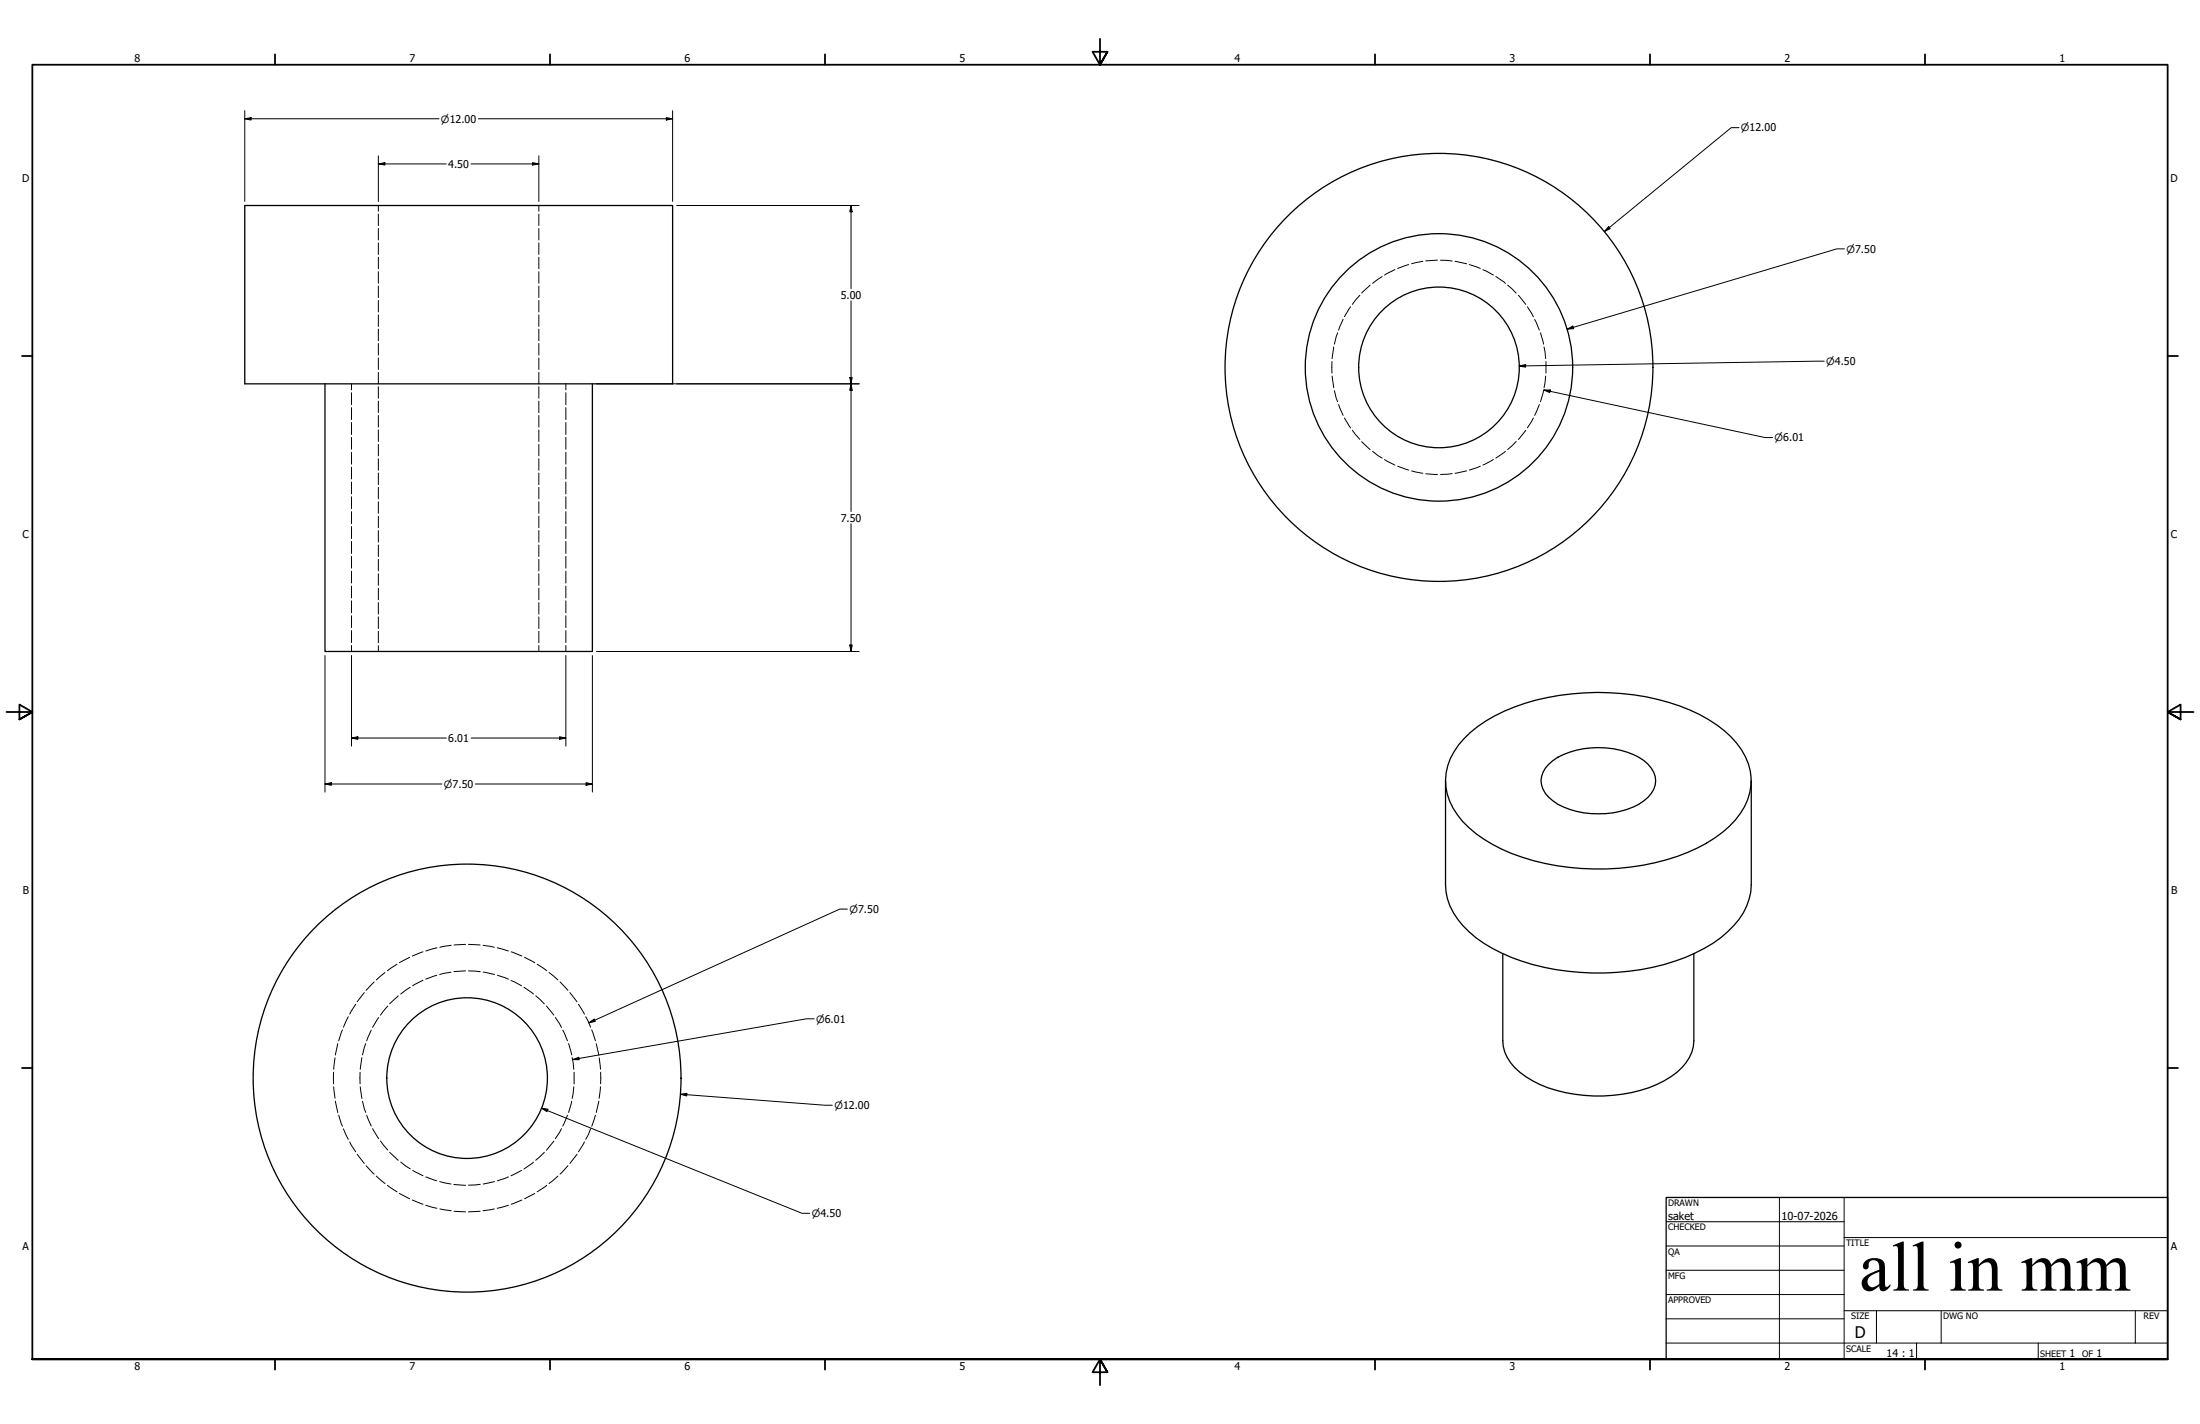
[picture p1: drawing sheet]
<svg xmlns="http://www.w3.org/2000/svg" width="864mm" height="559mm" viewBox="0 0 864 559" stroke-linecap="round" stroke-linejoin="round" font-family="sans-serif">
<!-- layer: Hidden (ANSI) -->
<g fill="none" stroke="#000" stroke-width=".39">
<path d="M148.5 80.6v2.3M148.5 84v4.5M148.5 89.7v4.5M148.5 95.3v4.5M211.5 80.6v2.3M211.5 84v4.5M211.5 89.7v4.5M211.5 95.3v4.5M148.5 101v4.5M148.5 106.6v4.5M148.5 112.3v4.5M148.5 117.9v4.5"/>
<path d="M211.5 101v4.5M211.5 106.6v4.5M211.5 112.3v4.5M211.5 117.9v4.5M148.5 123.6v4.5M148.5 129.2v4.5M148.5 134.8v4.5M211.5 123.6v4.5M211.5 129.2v4.5M211.5 134.8v4.5M148.5 140.5v4.5M148.5 146.1v4.5"/>
<path d="M148.5 151.8v4.5M148.5 157.4v4.5M211.5 140.5v4.5M211.5 146.1v4.5M211.5 151.8v4.5M211.5 157.4v4.5M148.5 163.1v4.5M148.5 168.7v4.5M148.5 174.4v4.5M211.5 163.1v4.5M211.5 168.7v4.5M211.5 174.4v4.5"/>
<path d="M148.5 180v4.5M148.5 185.6v4.6M148.5 191.3v4.5M148.5 196.9v4.5M211.5 180v4.5M211.5 185.6v4.6M211.5 191.3v4.5M211.5 196.9v4.5M148.5 202.6v4.5M148.5 208.2v4.5M148.5 213.9v4.5M148.5 219.5v4.5"/>
<path d="M211.5 202.6v4.5M211.5 208.2v4.5M211.5 213.9v4.5M211.5 219.5v4.5M148.5 225.2v4.5M148.5 230.8v4.5M148.5 236.5v4.5M211.5 225.2v4.5M211.5 230.8v4.5M211.5 236.5v4.5M148.5 242.1v4.5M148.5 247.7v4.5"/>
<path d="M148.5 253.4v2.3M211.5 242.1v4.5M211.5 247.7v4.5M211.5 253.4v2.3M155.8 378.4l-3.7 2.5M160.8 375.7l-4 2.1M166.1 373.5l-4.2 1.7M171.5 371.9l-4.4 1.3M177.1 371l-4.4 .7M182.8 370.6l-4.6 .2M183.9 370.6l4.6 .2M189.6 371l4.5 .7"/>
<path d="M195.2 371.9l4.4 1.3M200.7 373.5l4.2 1.7M205.9 375.7l4 2.1M210.9 378.4l3.7 2.5M136.7 399l-1.9 4.1M139.6 394.1l-2.3 3.9M143 389.5l-2.8 3.6M146.9 385.3l-3.2 3.3M151.1 381.6l-3.4 3M215.5 381.6l3.5 3M219.8 385.3l3.1 3.3M223.7 389.5l2.8 3.6"/>
<path d="M227.1 394.1l2.3 3.9M229.9 399l1.9 4.1M131.5 415.1l-.5 4.5M132.6 409.6l-1 4.4M134.4 404.2l-1.4 4.2M232.3 404.2l1.4 4.2M234.1 409.6l1 4.4M235.2 415.1l.5 4.5M130.9 420.8v4.5M131 426.5l.5 4.5M131.6 432.1l1 4.5M133 437.6l1.4 4.4"/>
<path d="M233.7 437.6l-1.4 4.4M235.1 432.1l-1 4.5M235.7 426.5l-.5 4.5M235.8 420.8v4.5M134.8 443l1.9 4.1M137.3 448.1l2.3 3.9M140.2 452.9l2.8 3.7M143.7 457.5l3.2 3.3M222.9 457.5l-3.1 3.3M226.5 452.9l-2.8 3.7M229.4 448.1l-2.3 3.9M231.8 443l-1.9 4.1"/>
<path d="M147.7 461.5l3.4 2.9M152.1 465.1l3.7 2.6M156.8 468.3l4 2.1M161.9 470.9l4.2 1.7M167.1 472.9l4.4 1.3M172.7 474.4l4.4 .7M178.2 475.3l4.6 .3M188.5 475.3l-4.6 .3M194.1 474.4l-4.5 .7M199.6 472.9l-4.4 1.3M204.9 470.9l-4.2 1.7M209.9 468.3l-4 2.1"/>
<path d="M214.6 465.1l-3.7 2.6M219 461.5l-3.5 2.9"/>
</g>
<!-- layer: Hidden Narrow (ANSI) -->
<g fill="none" stroke="#000" stroke-width=".39">
<path d="M533.8 115.9l-2.9 3.5M537.8 111.9l-3.3 3.1M542.5 108.5l-3.7 2.7M547.6 105.8l-4.1 2.1M553 103.8l-4.4 1.5M558.5 102.6l-4.4 .9M564.3 102.1l-4.6 .3M565.5 102.1l4.5 .3M571.2 102.6l4.5 .9M576.8 103.8l4.3 1.5M582.1 105.9l4.1 2M587.2 108.5l3.7 2.7"/>
<path d="M591.8 111.9l3.4 3.2M596 115.9l2.9 3.5M523.6 136.1l-.7 4.6M525.1 130.6l-1.3 4.5M527.2 125.3l-1.7 4.2M530.2 120.4l-2.5 3.9M599.6 120.4l2.3 3.9M602.4 125.3l1.9 4.2M604.7 130.6l1.2 4.5M606.1 136.1l.6 4.6M138 150.6v2.4M138 154.1v4.7"/>
<path d="M138 160v4.7M222.1 150.6v2.4M222.1 154.1v4.7M222.1 160v4.7M522.9 141.9v4.5M522.9 147.6l.7 4.5M523.8 153.3l1.3 4.4M525.5 158.8l1.7 4.2M604.3 158.8l-1.9 4.2M605.9 153.3l-1.2 4.4M606.7 147.6l-.6 4.5M606.9 141.9v4.5"/>
<path d="M138 165.8v4.7M138 171.6v4.7M138 177.5v4.6M222.1 165.8v4.7M222.1 171.6v4.7M222.1 177.5v4.6M527.7 164l2.5 4M530.9 168.8l2.9 3.6M534.5 173.3l3.3 3.1M538.8 177.1l3.7 2.7M590.9 177.1l-3.7 2.7M595.2 173.2l-3.4 3.2"/>
<path d="M598.9 168.9l-2.9 3.6M601.9 164l-2.3 3.9M138 183.3v4.7M138 189.2v4.6M138 194.9v4.7M222.1 183.3v4.7M222.1 189.2v4.6M222.1 194.9v4.7M543.5 180.3l4.1 2.2M548.6 182.9l4.4 1.6M554.1 184.8l4.4 .9M559.7 185.9l4.6 .3"/>
<path d="M570 185.9l-4.5 .3M575.7 184.8l-4.5 .9M581.1 182.9l-4.3 1.6M586.2 180.3l-4.1 2.2M138 200.8v4.7M138 206.6v4.7M138 212.5v4.7M138 218.3v4.6M222.1 200.8v4.7M222.1 206.6v4.7M222.1 212.5v4.7M222.1 218.3v4.6"/>
<path d="M138 224.2v4.6M138 230v4.6M138 235.8v4.7M222.1 224.2v4.6M222.1 230v4.6M222.1 235.8v4.7M138 241.6v4.7M138 247.5v4.7M138 253.3v2.4M222.1 241.6v4.7M222.1 247.5v4.7M222.1 253.3v2.4"/>
<path d="M148.7 399.3l-2.5 3.9M152.2 394.8l-2.8 3.5M156.3 390.8l-3.3 3.1M161 387.4l-3.7 2.7M166.1 384.7l-4.1 2.1M171.4 382.7l-4.3 1.5M177 381.5l-4.4 .9M182.8 381l-4.6 .3M183.9 381l4.6 .3M189.7 381.4l4.4 1M195.3 382.7l4.3 1.5M200.6 384.7l4.1 2.1"/>
<path d="M205.7 387.4l3.7 2.7M210.3 390.8l3.4 3.2M214.5 394.8l2.9 3.5M218 399.3l2.4 3.9M142 415l-.6 4.6M143.6 409.5l-1.3 4.5M145.7 404.2l-1.7 4.2M220.9 404.2l1.9 4.2M223.2 409.5l1.2 4.5M224.6 415l.6 4.6M141.4 420.8v4.5M141.4 426.5l.6 4.5"/>
<path d="M142.3 432.2l1.3 4.4M144 437.6l1.7 4.3M222.8 437.6l-1.9 4.3M224.4 432.2l-1.2 4.4M225.2 426.5l-.6 4.5M225.4 420.8v4.5M146.2 442.9l2.5 3.9M149.4 447.7l2.8 3.6M153 452.2l3.3 3.1M157.3 456l3.7 2.7M162 459.3l4.1 2.1M204.7 459.3l-4.1 2.1"/>
<path d="M209.4 456.1l-3.7 2.6M213.7 452.2l-3.4 3.1M217.4 447.8l-2.9 3.6M220.4 442.9l-2.4 3.9M167.1 461.8l4.3 1.6M172.6 463.7l4.4 .9M178.2 464.8l4.6 .3M188.5 464.8l-4.6 .3M194.1 463.7l-4.4 .9M199.6 461.8l-4.3 1.6"/>
</g>
<!-- layer: Visible (ANSI) -->
<g fill="none" stroke="#000" stroke-width=".51">
<path d="M96.1 80.6h167.9v70h-167.9zM127.6 150.6v105.1h104.9v-105.1M574.8 289.8a59.5 59.5 0 0 1 28.3-15.1 96.8 96.8 0 0 1 64.1 5.7 39.7 39.7 0 0 1 18 16.6 21.8 21.8 0 0 1-4 24.8 55.6 55.6 0 0 1-27.2 15.6 97.2 97.2 0 0 1-64.5-4.2 39.4 39.4 0 0 1-20.4-18.7 21.7 21.7 0 0 1 3.5-22.2zM607.9 299.9a28.7 28.7 0 0 1 19.5-6.5 28.7 28.7 0 0 1 19.5 6.5 8.5 8.5 0 0 1 0 13 29.4 29.4 0 0 1-22.4 6.4 24.7 24.7 0 0 1-17.9-8 8.2 8.2 0 0 1 1.3-11.4zM567.4 306.4v40.8a24.7 24.7 0 0 0 9.3 18.5 66.7 66.7 0 0 0 34 14.8 96.1 96.1 0 0 0 54.7-6.5 42.4 42.4 0 0 0 18.9-15.8 23.2 23.2 0 0 0 3.2-11v-40.8M589.9 374.3v34.1a17.2 17.2 0 0 0 9.1 14.1 55.3 55.3 0 0 0 37.8 6.9 41.1 41.1 0 0 0 23.4-10.4 15.8 15.8 0 0 0 4.7-10.6v-34.1"/>
<circle cx="564.9" cy="144.2" r="84"/>
<circle cx="564.9" cy="144.2" r="52.5"/>
<circle cx="564.9" cy="144.2" r="31.5"/>
<circle cx="183.3" cy="423.1" r="84"/>
<circle cx="183.4" cy="423.1" r="31.5"/>
</g>
<!-- layer: Border (ANSI) -->
<g fill="none" stroke="#000" stroke-width=".7">
<path d="M431.8 15.2v10.2l-2.9-5.1h5.8l-2.9 5.1 2.9-5.1M107.9 21.3v4.1M215.9 21.3v4.1M323.8 21.3v4.1M539.8 21.3v4.1M647.7 21.3v4.1M755.6 21.3v4.1M8.6 139.7h4.1M850.9 139.7h4.1M2.5 279.4h10.2l-5.1-2.9v5.8l5.1-2.9-5.1 2.9M861.1 279.4h-10.2l5.1-2.9v5.8l-5.1-2.9 5.1 2.9M8.6 419.1h4.1"/>
<path d="M850.9 419.1h4.1M12.7 533.4v-508h838.2v508h-838.2h838.2M107.9 533.4v4.1M215.9 533.4v4.1M323.8 533.4v4.1M434.7 538.5l-2.9-5.1 2.9 5.1h-5.8l2.9-5.1v10.2M539.8 533.4v4.1M647.7 533.4v4.1M755.6 533.4v4.1"/>
</g>
<!-- layer: Title (ANSI) -->
<g fill="none" stroke="#000" stroke-width=".39">
<path d="M654 479.4h69.9M698.5 469.9v63.5M723.9 469.9v63.5M654 488.9h69.9M654 498.5h69.9M723.9 485.6h127M654 508h69.9M654 517.5h69.9M723.9 514.3h127M736.6 514.3v12.7M762 514.3v12.7M838.2 514.3v12.7"/>
<path d="M654 527h196.9M752.3 527v6.4M800.1 527v6.4"/>
</g>
<path d="M654 469.9h196.9v63.5h-196.9z" fill="none" stroke="#000" stroke-width=".51"/>
<!-- layer: Dimension (ANSI) -->
<g fill="none" stroke="#000" stroke-width=".39">
<path d="M96.1 46.6l2.5-.4v.9zM96.1 46.6h76.2M96.1 43.4v35.7M187.8 46.6h76.2M261.6 46.2l2.4 .4-2.4 .5zM264 43.4v35.7M682.6 50.1h-3l-49.8 40.8M148.5 64.3l2.6-.5v1zM148.5 64.3h26.7M148.5 61.2v17.9M184.9 64.3h26.6M209 63.8l2.5 .5-2.5 .5z"/>
<path d="M211.5 61.2v17.9M265.6 80.6h71.6M334.1 80.6l.4 2.5h-.9zM334.1 80.6v32.7M631.4 88.9l.7 .8-2.3 1.2zM724 97.7h-3l-105.8 31.5M334.1 118v82.7M615.2 129.2l2.2-1.2 .3 1zM234.1 150.6h103.1M333.6 148.1h.9l-.4 2.5zM334.1 150.6l.4 2.6h-.9zM596.3 143.6l2.6-.5v1z"/>
<path d="M606 153h2.6l-.3 1.1zM606 153l86.8 18.7h3M716.1 141.7l-119.8 1.9M334.1 205.5v50.2M127.6 257.2v53.6M138 257.2v35.6M222.1 257.2v35.6M232.5 257.2v53.6M234.1 255.7h103.1M333.6 253.1h.9l-.4 2.6zM138 289.6l2.5-.5v1zM138 289.6h37.2"/>
<path d="M184.9 289.6h37.2M219.6 289.1l2.5 .5-2.5 .5zM127.6 307.7l2.4-.6v1.1zM127.6 307.7h45.9M186.6 307.7h45.9M230.1 307.1l2.4 .6-2.4 .5zM332.6 356.7h-3l-98.5 44.7M319.6 399.8h-3.1l-91.7 16M224.8 415.8l2.4-.9 .1 1zM231.1 401.4l2.1-1.5 .5 .9zM212.5 434.8l2.6 .5-.4 .9zM212.5 434.8l102.3 41.3h3"/>
<path d="M267.1 429.4l2.5-.3v1zM267.1 429.4l56.6 4.3h3"/>
</g>
<g fill="#000">
<path d="M96.1 46.6l2.5-.4v.9zM261.6 46.2l2.4 .4-2.4 .5zM148.5 64.3l2.6-.5v1zM209 63.8l2.5 .5-2.5 .5zM334.1 80.6l.4 2.5h-.9zM631.4 88.9l.7 .8-2.3 1.2zM615.2 129.2l2.2-1.2 .3 1zM333.6 148.1h.9l-.4 2.5zM334.1 150.6l.4 2.6h-.9zM596.3 143.6l2.6-.5v1zM606 153h2.6l-.3 1.1zM333.6 253.1h.9l-.4 2.6z"/>
<path d="M138 289.6l2.5-.5v1zM219.6 289.1l2.5 .5-2.5 .5zM127.6 307.7l2.4-.6v1.1zM230.1 307.1l2.4 .6-2.4 .5zM231.1 401.4l2.1-1.5 .5 .9zM224.8 415.8l2.4-.9 .1 1zM212.5 434.8l2.6 .5-.4 .9zM267.1 429.4l2.5-.3v1z"/>
</g>
<text font-size="27.7" x="729.8" y="506.5">all in mm</text>
<text font-size="6.3" x="728.1" y="524.9">D</text>
<g font-size="4.3">
<text x="654.8" y="478.6">saket</text>
<text x="699.3" y="478.6">10-07-2026</text>
</g>
<g font-size="4.2">
<text x="52.8" y="24.4">8</text>
<text x="160.8" y="24.4">7</text>
<text x="268.7" y="24.4">6</text>
<text x="376.7" y="24.4">5</text>
<text x="484.6" y="24.4">4</text>
<text x="592.6" y="24.4">3</text>
<text x="700.5" y="24.4">2</text>
<text x="808.5" y="24.4">1</text>
<text x="176" y="65.8">4.50</text>
<text x="8.8" y="71.4">D</text>
<text x="852" y="71.4">D</text>
<text x="330" y="117.2">5.00</text>
<text x="330" y="204.7">7.50</text>
<text x="8.9" y="211.1">C</text>
<text x="852.2" y="211.1">C</text>
<text x="176" y="291.1">6.01</text>
<text x="9" y="350.8">B</text>
<text x="852.2" y="350.8">B</text>
<text x="8.9" y="490.5">A</text>
<text x="852.2" y="490.5">A</text>
<text x="740.6" y="532.6">14 : 1</text>
<text x="812.4" y="532.6">1</text>
<text x="823" y="532.6">1</text>
<text x="52.8" y="537.5">8</text>
<text x="160.8" y="537.5">7</text>
<text x="268.7" y="537.5">6</text>
<text x="376.7" y="537.5">5</text>
<text x="484.6" y="537.5">4</text>
<text x="592.6" y="537.5">3</text>
<text x="700.5" y="537.5">2</text>
<text x="808.5" y="537.5">1</text>
</g>
<g font-size="3.9">
<text x="173.1" y="48.1">⌀12.00</text>
<text x="683.4" y="51.6">⌀12.00</text>
<text x="724.8" y="99.1">⌀7.50</text>
<text x="716.9" y="143.2">⌀4.50</text>
<text x="696.6" y="173.2">⌀6.01</text>
<text x="174.2" y="309.1">⌀7.50</text>
<text x="333.4" y="358.3">⌀7.50</text>
<text x="320.4" y="401.3">⌀6.01</text>
<text x="327.5" y="435.2">⌀12.00</text>
<text x="318.6" y="477.6">⌀4.50</text>
</g>
<g font-size="3.5">
<text x="654.8" y="473.2">DRAWN</text>
<text x="654.8" y="482.8">CHECKED</text>
<text x="724.7" y="488.9">TITLE</text>
<text x="654.8" y="492.3">QA</text>
<text x="654.8" y="501.8">MFG</text>
<text x="654.8" y="511.4">APPROVED</text>
<text x="726.7" y="517.7">SIZE</text>
<text x="762.8" y="517.7">DWG NO</text>
<text x="841.4" y="517.7">REV</text>
<text x="724.7" y="530.4">SCALE</text>
<text x="800.9" y="532.6">SHEET</text>
<text x="817.4" y="532.6">OF</text>
</g>
</svg>
